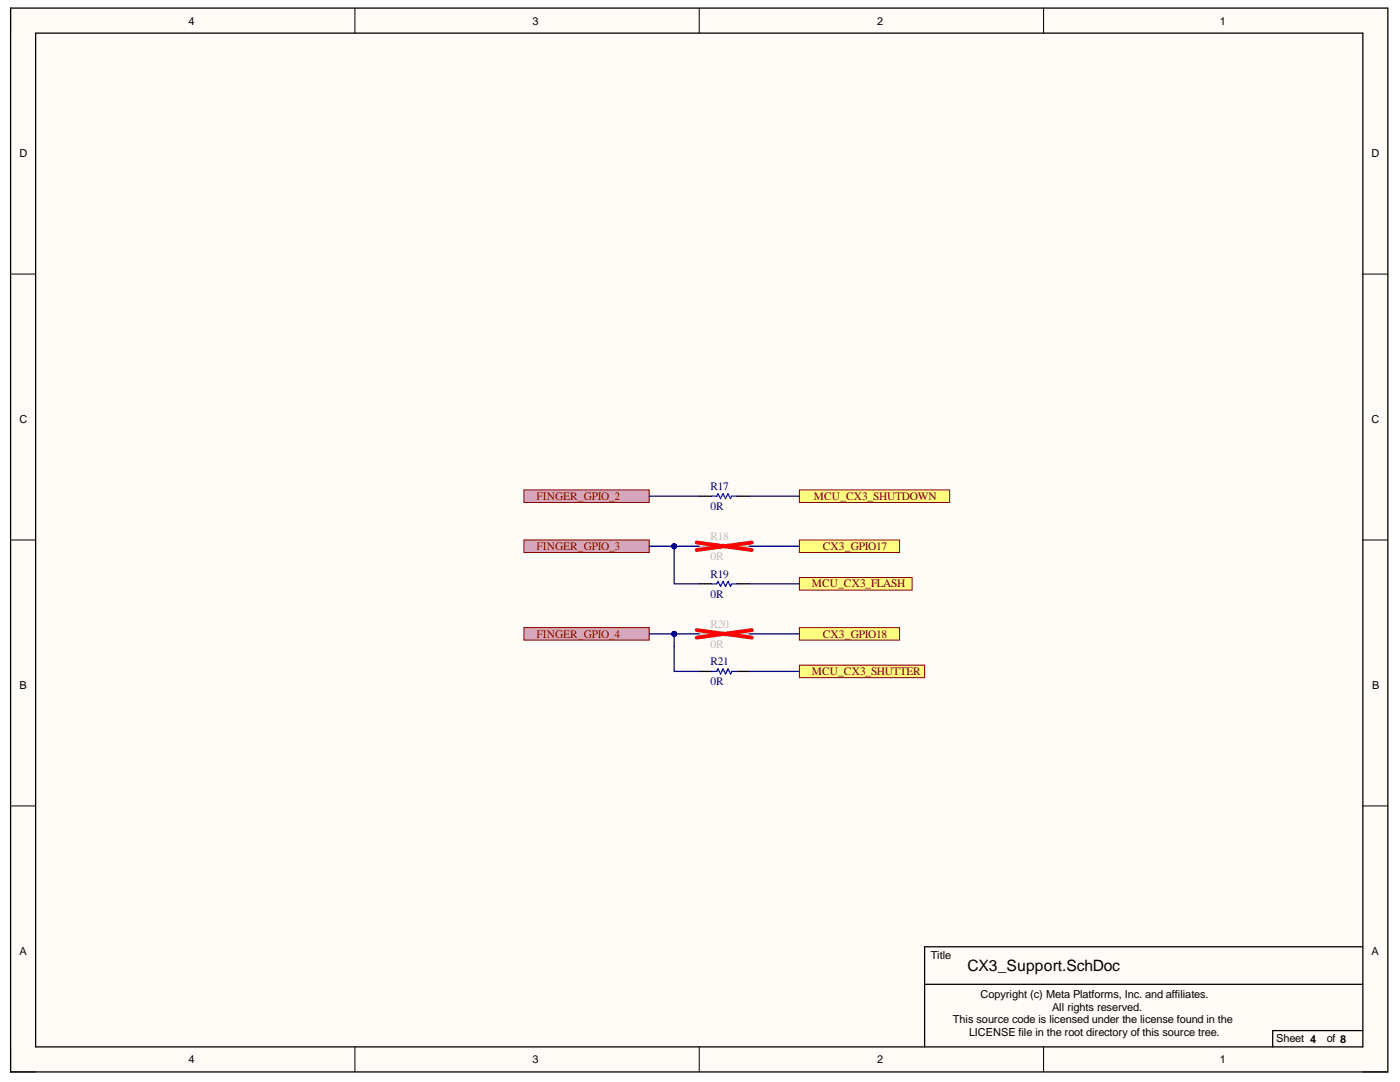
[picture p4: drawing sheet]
<svg xmlns="http://www.w3.org/2000/svg" width="279mm" height="216mm" viewBox="0 0 279 216" stroke-linecap="round" stroke-linejoin="round" font-family="sans-serif">
<g fill="#fffcf8">
<path d="M2.1 1.6h274.9v212.3h-274.9z" fill-rule="evenodd"/>
<path d="M7.1 6.6h264.9v202.3h-264.9z" fill-rule="evenodd"/>
</g>
<g fill="none" stroke="#000" stroke-width=".2">
<path d="M2.1 1.6v5M70.8 1.6v5M139.5 1.6v5M208.3 1.6v5M2.1 54.7h5M272 54.7h5M2.1 107.7h5M272 107.8h5M2.1 160.8h5M272 160.8h5M2.1 208.9v5h5M70.8 208.9v5"/>
<path d="M139.5 208.9v5M208.3 208.9v5M272 213.9h5"/>
</g>
<path d="M2.1 1.6h274.9v212.3h-274.9zM7.1 6.6h264.9v202.3h-264.9zM184.5 196.4h87.5M272 188.9h-87.5v20M272 205.6h-18v3.3" fill="none" stroke="#000" stroke-width=".25"/>
<path d="M104.6 97.8h25v2.5h-25z" fill-rule="evenodd" fill="#d5a6bd"/>
<path d="M104.6 97.8h25v2.5h-25z" fill="none" stroke="#800000" stroke-width=".2"/>
<path d="M104.6 107.7h25v2.5h-25z" fill-rule="evenodd" fill="#d5a6bd"/>
<path d="M104.6 107.7h25v2.5h-25z" fill="none" stroke="#800000" stroke-width=".2"/>
<path d="M104.6 125.2h25v2.5h-25z" fill-rule="evenodd" fill="#d5a6bd"/>
<path d="M104.6 125.2h25v2.5h-25z" fill="none" stroke="#800000" stroke-width=".2"/>
<path d="M139.5 109h3.5l.3-.5 .5 1 .5-1 .5 1 .5-1 .5 1 .2-.5h3.5" fill="none" stroke="#bfbebc" stroke-width=".25"/>
<path d="M139 108.2l11 1.5M150 108.2l-11 1.5" fill="none" stroke="#f00" stroke-width=".76"/>
<path d="M139.5 116.5h2.5M147 116.5h2.5" fill="none" stroke="#000" stroke-width=".25"/>
<path d="M142 116.5h1l.3-.5 .5 1 .5-1 .5 1 .5-1 .5 1 .2-.5h1" fill="none" stroke="#00f" stroke-width=".25"/>
<path d="M159.5 107.8h20v2.4h-20z" fill-rule="evenodd" fill="#ffff80"/>
<path d="M159.5 107.8h20v2.4h-20z" fill="none" stroke="#800000" stroke-width=".2"/>
<path d="M159.5 125.2h20v2.5h-20z" fill-rule="evenodd" fill="#ffff80"/>
<path d="M159.5 125.2h20v2.5h-20z" fill="none" stroke="#800000" stroke-width=".2"/>
<path d="M159.5 115.2h22.5v2.5h-22.5z" fill-rule="evenodd" fill="#ffff80"/>
<path d="M159.5 115.2h22.5v2.5h-22.5z" fill="none" stroke="#800000" stroke-width=".2"/>
<path d="M159.5 132.7h25v2.5h-25z" fill-rule="evenodd" fill="#ffff80"/>
<path d="M159.5 132.7h25v2.5h-25z" fill="none" stroke="#800000" stroke-width=".2"/>
<path d="M139.5 126.5h3.5l.3-.5 .5 1 .5-1 .5 1 .5-1 .5 1 .2-.5h3.5" fill="none" stroke="#bfbebc" stroke-width=".25"/>
<path d="M139 125.7l11 1.5M150 125.7l-11 1.5" fill="none" stroke="#f00" stroke-width=".76"/>
<path d="M139.5 99h2.5M147 99h2.5M139.5 134h2.5M147 134h2.5" fill="none" stroke="#000" stroke-width=".25"/>
<path d="M142 99h1l.3-.5 .5 1 .5-1 .5 1 .5-1 .5 1 .2-.5h1M142 134h1l.3-.5 .5 1 .5-1 .5 1 .5-1 .5 1 .2-.5h1" fill="none" stroke="#00f" stroke-width=".25"/>
<path d="M159.5 97.8h30v2.5h-30z" fill-rule="evenodd" fill="#ffff80"/>
<path d="M159.5 97.8h30v2.5h-30z" fill="none" stroke="#800000" stroke-width=".2"/>
<path d="M129.6 99h9.9M149.5 99h10M129.6 109h5M149.5 109h10M149.5 116.5h10M134.6 129v5h4.9M149.5 126.5h10M149.5 134h10" fill="none" stroke="#000080" stroke-width=".25"/>
<circle cx="134.5" cy="109" r=".5" fill="#000080"/>
<circle cx="134.5" cy="109" r=".5" fill="none" stroke="#000080" stroke-width=".2"/>
<path d="M139.5 109h-4.9v7.5h4.9" fill="none" stroke="#000080" stroke-width=".25"/>
<circle cx="134.5" cy="109" r=".5" fill="#000080"/>
<circle cx="134.5" cy="109" r=".5" fill="none" stroke="#000080" stroke-width=".2"/>
<path d="M134.6 126.5v2.5" fill="none" stroke="#000080" stroke-width=".25"/>
<circle cx="134.5" cy="126.5" r=".5" fill="#000080"/>
<circle cx="134.5" cy="126.5" r=".5" fill="none" stroke="#000080" stroke-width=".2"/>
<path d="M129.6 126.5h9.9" fill="none" stroke="#000080" stroke-width=".25"/>
<circle cx="134.5" cy="126.5" r=".5" fill="#000080"/>
<circle cx="134.5" cy="126.5" r=".5" fill="none" stroke="#000080" stroke-width=".2"/>
<text font-size="3.1" x="193.1" y="193.8">CX3_Support.SchDoc</text>
<g font-size="2.3" fill="#800000">
<text x="107.1" y="99.8">FINGER_GPIO_2</text>
<text x="162.4" y="99.8">MCU_CX3_SHUTDOWN</text>
<text x="107.1" y="109.8">FINGER_GPIO_3</text>
<text x="164.2" y="109.8">CX3_GPIO17</text>
<text x="162" y="117.2">MCU_CX3_FLASH</text>
<text x="107.1" y="127.3">FINGER_GPIO_4</text>
<text x="164.2" y="127.3">CX3_GPIO18</text>
<text x="162" y="134.7">MCU_CX3_SHUTTER</text>
</g>
<g font-size="2.3" fill="#000080">
<text x="141.8" y="97.8">R17</text>
<text x="141.8" y="101.7">0R</text>
<text x="141.8" y="115.3">R19</text>
<text x="141.8" y="119.2">0R</text>
<text x="141.8" y="132.8">R21</text>
<text x="141.8" y="136.7">0R</text>
</g>
<g font-size="2.3" fill="#bfbebc">
<text x="141.8" y="107.7">R18</text>
<text x="141.8" y="111.7">0R</text>
<text x="141.8" y="125.2">R20</text>
<text x="141.8" y="129.2">0R</text>
</g>
<g font-size="2.2">
<text x="37.6" y="4.9">4</text>
<text x="106.3" y="4.9">3</text>
<text x="175" y="4.9">2</text>
<text x="243.5" y="4.9">1</text>
<text x="3.9" y="31.4">D</text>
<text x="273.7" y="31.4">D</text>
<text x="3.9" y="84.5">C</text>
<text x="273.7" y="84.5">C</text>
<text x="3.9" y="137.6">B</text>
<text x="273.8" y="137.6">B</text>
<text x="3.9" y="190.7">A</text>
<text x="185.8" y="191.4">Title</text>
<text x="273.7" y="190.7">A</text>
<text x="195.7" y="199.2">Copyright (c) Meta Platforms, Inc. and affiliates.</text>
<text x="210" y="201.6">All rights reserved.</text>
<text x="190.2" y="204.2">This source code is licensed under the license found in the</text>
<text x="193.4" y="206.6">LICENSE file in the root directory of this source tree.</text>
<text x="254.7" y="207.9">Sheet 4</text>
<text x="264.8" y="207.9">of 8</text>
<text x="37.6" y="212.1">4</text>
<text x="106.3" y="212.1">3</text>
<text x="175" y="212.1">2</text>
<text x="243.5" y="212.1">1</text>
</g>
</svg>
